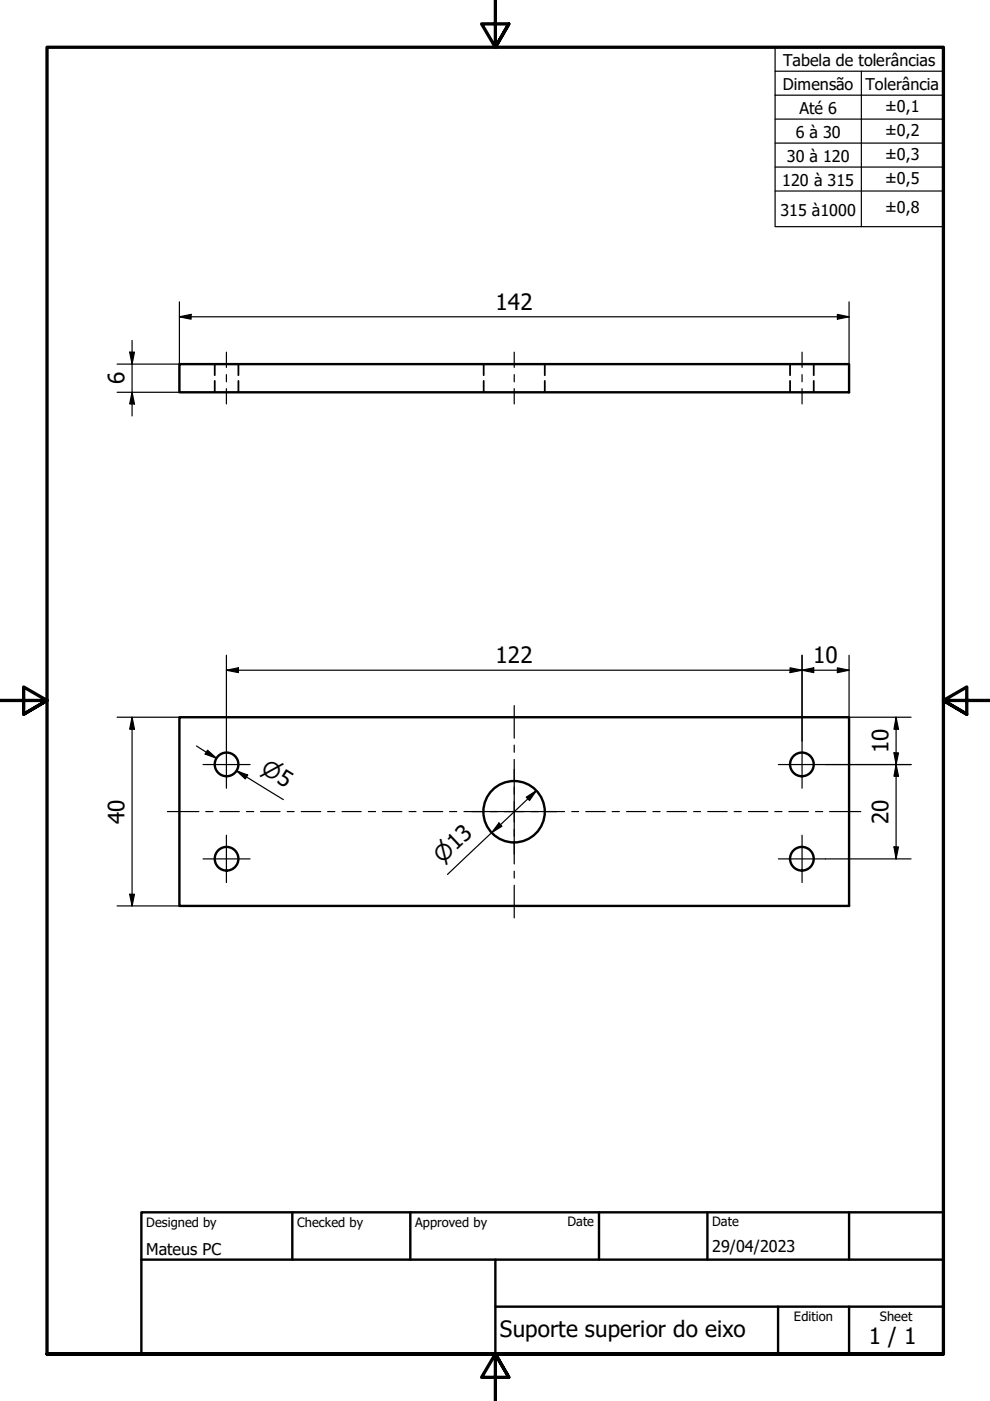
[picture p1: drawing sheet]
<svg xmlns="http://www.w3.org/2000/svg" width="210mm" height="297mm" viewBox="0 0 210 297" stroke-linecap="round" stroke-linejoin="round" font-family="sans-serif">
<!-- layer: Hidden (ISO) -->
<path d="M45.5 77.2v2.4M50.5 77.2v2.4M102.6 77.2v2.4M115.5 77.2v2.4M167.5 77.2v2.4M172.5 77.2v2.4M45.5 80.8v2.4M50.5 80.8v2.4M102.6 80.8v2.4M115.5 80.8v2.4M167.5 80.8v2.4M172.5 80.8v2.4" fill="none" stroke="#000" stroke-width=".38"/>
<!-- layer: Visible (ISO) -->
<g fill="none" stroke="#000" stroke-width=".51">
<path d="M38 77.2h142v6h-142zM38 152.1h142v40h-142z"/>
<circle cx="48" cy="162.1" r="2.51"/>
<circle cx="109" cy="172.1" r="6.5"/>
<circle cx="170" cy="162.1" r="2.51"/>
<circle cx="48" cy="182.1" r="2.51"/>
<circle cx="170" cy="182.1" r="2.51"/>
</g>
<!-- layer: Border (ISO) -->
<path d="M105 0v10l-2.9-4.9h5.8l-2.9 4.9 2.9-4.9M0 148.5h10l-5-2.8v5.7l5-2.9-5 2.9M210 148.5h-10l5-2.8v5.7l-5-2.9 5 2.9M10 287.1v-277.1h190v277.1h-190h190M107.9 292l-2.9-4.9 2.9 4.9h-5.8l2.9-4.9v9.9" fill="none" stroke="#000" stroke-width=".7"/>
<!-- layer: Title (ISO) -->
<path d="M30 257h170v30.1h-170zM62 257v10.1M87 257v10.1M127 257v10.1M150 257v10.1M180 257v10.1M30 267.1h170M105 277h95M105 267.1v20M165 277v10.1M180 277v10.1" fill="none" stroke="#000" stroke-width=".51"/>
<!-- layer: Dimension (ISO) -->
<g fill="none" stroke="#000" stroke-width=".25">
<path d="M27.5 74.7h1l-.5 2.5zM28 72.2v16M38 67.2l2.5-.5v1zM38 67.2h142M38 64v13.2h-13.2M177.5 66.7l2.5 .5-2.5 .5zM180 64v13.2M24.8 83.2h13.2M28 83.2l.5 2.4h-1zM48 138.9v18.2M170.1 138.9v18.2M180 138.9v13.2h13.2"/>
<path d="M24.8 152.1h13.2M28 152.1l.5 2.5h-1zM28 152.1v40M41.7 158.2l4.2 2.6M44 159.1l1.9 1.7-2.4-.9zM48 142.1l2.5-.5v1zM48 142.1h132M167.5 141.6l2.6 .5-2.6 .5zM170.1 142.1l2.4-.5v1zM177.5 141.6l2.5 .5-2.5 .5zM189.5 159.6h1l-.5 2.5zM190 152.1l.5 2.5h-1z"/>
<path d="M190 152.1v30M50.2 163.4l2.3 .9-.5 .8zM52.3 164.7l-2.1-1.3 9.9 6.1M105.8 174.5l.6 .7-2.1 1.3zM111.6 169l2.1-1.4-1.4 2.1zM113.7 167.6l-18.8 17.8M175 162.1h18.2M189.5 179.6h1l-.5 2.5zM190 162.1l.5 2.5h-1zM24.8 192.1h13.2M27.5 189.6h1l-.5 2.5zM175 182.1h18.2"/>
</g>
<g fill="#000">
<path d="M27.5 74.7h1l-.5 2.5z" fill-rule="evenodd"/>
<path d="M38 67.2l2.5-.5v1z" fill-rule="evenodd"/>
<path d="M177.5 66.7l2.5 .5-2.5 .5z" fill-rule="evenodd"/>
<path d="M28 83.2l.5 2.4h-1z" fill-rule="evenodd"/>
<path d="M28 152.1l.5 2.5h-1z" fill-rule="evenodd"/>
<path d="M44 159.1l1.9 1.7-2.4-.9z" fill-rule="evenodd"/>
<path d="M48 142.1l2.5-.5v1z" fill-rule="evenodd"/>
<path d="M167.5 141.6l2.6 .5-2.6 .5z" fill-rule="evenodd"/>
<path d="M170.1 142.1l2.4-.5v1z" fill-rule="evenodd"/>
<path d="M177.5 141.6l2.5 .5-2.5 .5z" fill-rule="evenodd"/>
<path d="M189.5 159.6h1l-.5 2.5z" fill-rule="evenodd"/>
<path d="M190 152.1l.5 2.5h-1z" fill-rule="evenodd"/>
<path d="M50.2 163.4l2.3 .9-.5 .8z" fill-rule="evenodd"/>
<path d="M105.8 174.5l.6 .7-2.1 1.3z" fill-rule="evenodd"/>
<path d="M111.6 169l2.1-1.4-1.4 2.1z" fill-rule="evenodd"/>
<path d="M189.5 179.6h1l-.5 2.5z" fill-rule="evenodd"/>
<path d="M190 162.1l.5 2.5h-1z" fill-rule="evenodd"/>
<path d="M27.5 189.6h1l-.5 2.5z" fill-rule="evenodd"/>
</g>
<!-- layer: Centerline (ISO) -->
<g fill="none" stroke="#000" stroke-width=".25">
<path d="M48 74.7v3.2M48 79.4v1.5M109 74.7v3.2M109 79.4v1.5M170.1 74.7v3.2M170.1 79.4v1.5M48 82.4v3.2M109 82.4v3.2M170.1 82.4v3.2M109 149.6v6.9M109 158v1.5M35.5 172.1h6.7"/>
<path d="M43.6 172.1h1.5M46.6 172.1h4.1M52.3 172.1h1.5M55.2 172.1h4.2M60.9 172.1h1.5M63.9 172.1h4.1M69.5 172.1h1.5M72.5 172.1h4.1M78.1 172.1h1.5M81.1 172.1h4.1M86.7 172.1h1.5M89.7 172.1h4.2"/>
<path d="M95.3 172.1h1.5M98.4 172.1h4.1M103.9 172.1h1.6M106.9 172.1h4.2M109 161v4.4M109 166.9v1.5M109 169.9v4.4M109 175.8v1.5M109 178.8v4.4M112.6 172.1h1.5M115.6 172.1h4.1M121.2 172.1h1.5"/>
<path d="M124.2 172.1h4.1M129.8 172.1h1.5M132.8 172.1h4.1M138.4 172.1h1.6M141.4 172.1h4.1M147.1 172.1h1.4M150.1 172.1h4.1M155.6 172.1h1.6M158.7 172.1h4.1M164.3 172.1h1.5M167.3 172.1h4.1M172.9 172.1h1.5"/>
<path d="M175.9 172.1h6.6M109 184.7v1.5M109 187.7v6.9"/>
</g>
<!-- layer: Center Mark (ISO) -->
<path d="M48 157.1v10M170.1 157.1v10M43.1 162.1h9.9M48 177.1v10M100 172.1h18M109 163.1v18M165 162.1h10M170.1 177.1v10M43.1 182.1h9.9M165 182.1h10" fill="none" stroke="#000" stroke-width=".25"/>
<!-- layer: Symbol (ISO) -->
<path d="M164.3 15.1v-5.1h35.7v5.1M182.6 15.1v33M200 15.1h-35.7v5.1M200 15.1v33h-35.7v-27.9M164.3 20.2h35.7M164.3 25.3h35.7M164.3 30.3h35.7M164.3 35.4h35.7M164.3 40.5h35.7" fill="none" stroke="#000" stroke-width=".25"/>
<g font-size="4.8">
<text x="105.1" y="65.6">142</text>
<text x="26.4" y="81.5" transform="rotate(-90 26.4 81.5)">6</text>
<text x="105.1" y="140.6">122</text>
<text x="172.4" y="140.5">10</text>
<text x="188.4" y="159.8" transform="rotate(-90 188.4 159.8)">10</text>
<text x="26.4" y="174.7" transform="rotate(-90 26.4 174.7)">40</text>
<text x="188.4" y="174.7" transform="rotate(-90 188.4 174.7)">20</text>
<text x="106" y="283.4">Suporte superior do eixo</text>
<text x="184.2" y="285">1 / 1</text>
</g>
<g font-size="4.6">
<text x="55.1" y="163.7" transform="rotate(32 55.1 163.7)">⌀5</text>
<text x="93.8" y="183.1" transform="rotate(-43 93.8 183.1)">⌀13</text>
</g>
<g font-size="3.4">
<text x="166.1" y="14">Tabela de tolerâncias</text>
<text x="166" y="19">Dimensão</text>
<text x="183.5" y="19">Tolerância</text>
<text x="187.6" y="23.7">±0,1</text>
<text x="168.7" y="29.2">6 à 30</text>
<text x="169.5" y="24.1">Até 6</text>
<text x="187.6" y="28.8">±0,2</text>
<text x="166.8" y="34.3">30 à 120</text>
<text x="187.6" y="33.9">±0,3</text>
<text x="165.9" y="39.4">120 à 315</text>
<text x="187.6" y="39">±0,5</text>
<text x="165.5" y="45.7">315 à1000</text>
<text x="187.6" y="45.3">±0,8</text>
<text x="31" y="266">Mateus PC</text>
<text x="151" y="265.5">29/04/2023</text>
</g>
<g font-size="2.7">
<text x="31" y="260.1">Designed by</text>
<text x="63" y="260.1">Checked by</text>
<text x="88" y="260.1">Approved by</text>
<text x="120.3" y="260">Date</text>
<text x="151" y="260">Date</text>
<text x="168.3" y="280.1">Edition</text>
<text x="186.6" y="280.1">Sheet</text>
</g>
</svg>
